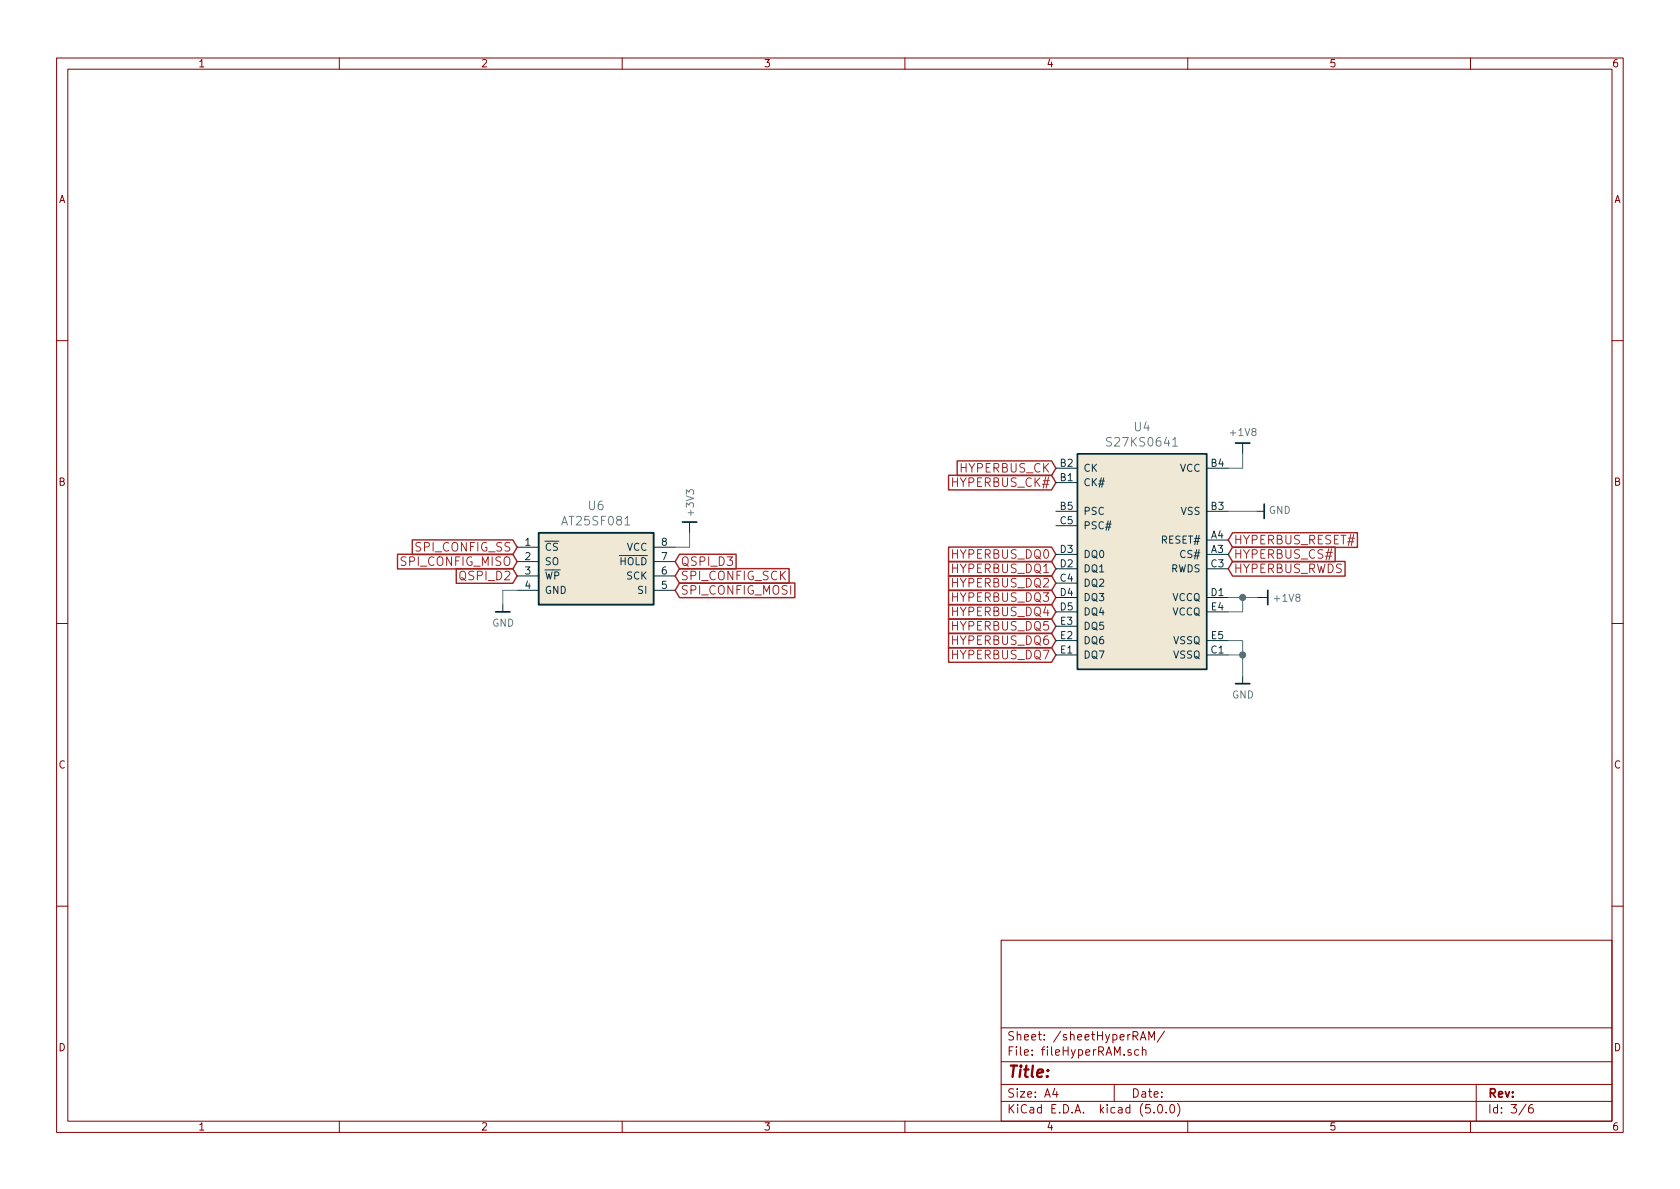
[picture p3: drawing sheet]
EESchema Schematic File Version 4
LIBS:bosonFrameGrabber-cache
EELAYER 26 0
EELAYER END
$Descr A4 11693 8268
encoding utf-8
Sheet 3 6
Title ""
Date ""
Rev ""
Comp ""
Comment1 ""
Comment2 ""
Comment3 ""
Comment4 ""
$EndDescr
Text GLabel 8550 3950 2    60   Input ~ 0
HYPERBUS_RWDS
Text GLabel 8550 3850 2    60   Input ~ 0
HYPERBUS_CS#
Text GLabel 8550 3750 2    60   Input ~ 0
HYPERBUS_RESET#
Text GLabel 7350 3250 0    60   Input ~ 0
HYPERBUS_CK
Text GLabel 7350 3350 0    60   Input ~ 0
HYPERBUS_CK#
Text GLabel 7350 3850 0    60   Input ~ 0
HYPERBUS_DQ0
Text GLabel 7350 3950 0    60   Input ~ 0
HYPERBUS_DQ1
Text GLabel 7350 4050 0    60   Input ~ 0
HYPERBUS_DQ2
Text GLabel 7350 4150 0    60   Input ~ 0
HYPERBUS_DQ3
Text GLabel 7350 4250 0    60   Input ~ 0
HYPERBUS_DQ4
Text GLabel 7350 4350 0    60   Input ~ 0
HYPERBUS_DQ5
Text GLabel 7350 4450 0    60   Input ~ 0
HYPERBUS_DQ6
Text GLabel 7350 4550 0    60   Input ~ 0
HYPERBUS_DQ7
$Comp
L bosonFrameGrabber:S27KS0641 U4
U 1 1
P 7950 3900
F 0 "U4" H 7950 4840 60  0000 C CNN
F 1 "S27KS0641" H 7950 4734 60  0000 C CNN
F 2 "bosonFrameGrabber:BGA_24" H 7950 4850 60  0001 C CNN
F 3 "" H 7950 4850 60  0001 C CNN
F 4 "428-3858-ND" H 0   0   50  0001 C CNN "SN-DK"
F 5 "S27KS0641DPBHI020" H 0   0   50  0001 C CNN "PN"
	1    7950 3900
	1    0    0    -1  
$EndComp
$Comp
L bosonFrameGrabber:+1V8 #PWR038
U 1 1
P 8650 3150
F 0 "#PWR038" H 8650 3000 50  0001 C CNN
F 1 "+1V8" H 8653 3301 50  0000 C CNN
F 2 "" H 8650 3150 50  0001 C CNN
F 3 "" H 8650 3150 50  0001 C CNN
	1    8650 3150
	1    0    0    -1  
$EndComp
Wire Wire Line
	8550 3250 8650 3250
Wire Wire Line
	8650 3250 8650 3150
$Comp
L bosonFrameGrabber:GND #PWR039
U 1 1
P 8750 3550
F 0 "#PWR039" H 8750 3300 50  0001 C CNN
F 1 "GND" V 8754 3470 50  0000 R CNN
F 2 "" H 8650 3200 50  0001 C CNN
F 3 "" H 8750 3550 50  0001 C CNN
	1    8750 3550
	0    -1   -1   0   
$EndComp
Wire Wire Line
	8550 3550 8750 3550
$Comp
L bosonFrameGrabber:GND #PWR040
U 1 1
P 8650 4700
F 0 "#PWR040" H 8650 4450 50  0001 C CNN
F 1 "GND" H 8653 4574 50  0000 C CNN
F 2 "" H 8550 4350 50  0001 C CNN
F 3 "" H 8650 4700 50  0001 C CNN
	1    8650 4700
	1    0    0    -1  
$EndComp
Wire Wire Line
	8550 4450 8650 4450
Wire Wire Line
	8650 4450 8650 4550
Wire Wire Line
	8550 4550 8650 4550
Connection ~ 8650 4550
$Comp
L bosonFrameGrabber:+1V8 #PWR041
U 1 1
P 8750 4150
F 0 "#PWR041" H 8750 4000 50  0001 C CNN
F 1 "+1V8" V 8753 4256 50  0000 L CNN
F 2 "" H 8750 4150 50  0001 C CNN
F 3 "" H 8750 4150 50  0001 C CNN
	1    8750 4150
	0    1    1    0   
$EndComp
Wire Wire Line
	8750 4150 8650 4150
Wire Wire Line
	8550 4250 8650 4250
Wire Wire Line
	8650 4250 8650 4150
Connection ~ 8650 4150
$Comp
L bosonFrameGrabber:AT25SF081 U6
U 1 1
P 4150 3950
F 0 "U6" H 4150 4391 60  0000 C CNN
F 1 "AT25SF081" H 4150 4285 60  0000 C CNN
F 2 "Housings_DFN_QFN:DFN-8-1EP_3x2mm_Pitch0.5mm" H 4150 4400 60  0001 C CNN
F 3 "" H 4150 4400 60  0001 C CNN
F 4 "1265-1275-1-ND" H 0   0   50  0001 C CNN "SN-DK"
F 5 "AT25SF081-MAHD-T" H 0   0   50  0001 C CNN "PN"
	1    4150 3950
	1    0    0    -1  
$EndComp
$Comp
L bosonFrameGrabber:GND #PWR04
U 1 1
P 3500 4200
F 0 "#PWR04" H 3500 3950 50  0001 C CNN
F 1 "GND" H 3503 4074 50  0000 C CNN
F 2 "" H 3400 3850 50  0001 C CNN
F 3 "" H 3500 4200 50  0001 C CNN
	1    3500 4200
	1    0    0    -1  
$EndComp
$Comp
L bosonFrameGrabber:+3V3 #PWR05
U 1 1
P 4800 3700
F 0 "#PWR05" H 4800 3550 50  0001 C CNN
F 1 "+3V3" V 4804 3806 50  0000 L CNN
F 2 "" H 4800 3700 50  0001 C CNN
F 3 "" H 4800 3700 50  0001 C CNN
	1    4800 3700
	1    0    0    -1  
$EndComp
Text GLabel 3600 3800 0    60   Input ~ 0
SPI_CONFIG_SS
Text GLabel 4700 4000 2    60   Input ~ 0
SPI_CONFIG_SCK
Text GLabel 3600 3900 0    60   Input ~ 0
SPI_CONFIG_MISO
Text GLabel 4700 4100 2    60   Input ~ 0
SPI_CONFIG_MOSI
Wire Wire Line
	4700 3800 4800 3800
Wire Wire Line
	4800 3800 4800 3700
Wire Wire Line
	3500 4200 3500 4100
Wire Wire Line
	3500 4100 3600 4100
Text GLabel 4700 3900 2    60   Input ~ 0
QSPI_D3
Text GLabel 3600 4000 0    60   Input ~ 0
QSPI_D2
Wire Wire Line
	8650 4550 8650 4700
Wire Wire Line
	8650 4150 8550 4150
$EndSCHEMATC
